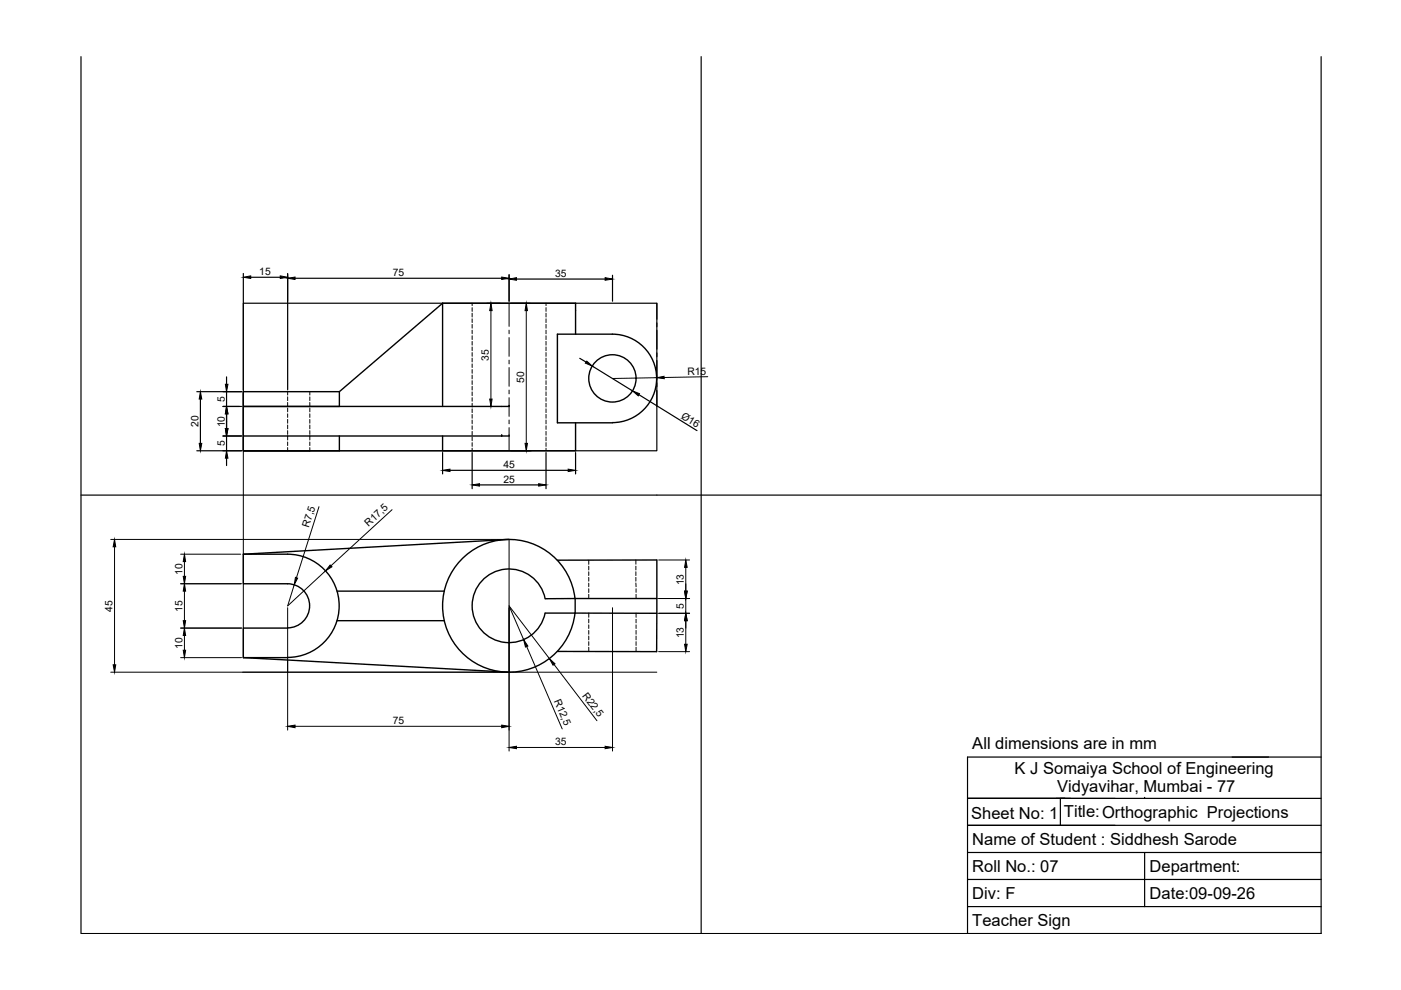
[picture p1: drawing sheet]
<svg xmlns="http://www.w3.org/2000/svg" width="297mm" height="210mm" viewBox="0 0 297 210" stroke-linecap="round" stroke-linejoin="round" font-family="sans-serif">
<!-- layer: 0 -->
<g fill="none" stroke="#000" stroke-width=".25">
<path d="M17.2 12v185.9h262.9v-185.9M148.7 12v185.9M51.6 58v24.7M53.2 58.8h6.2M61 58v24.7M62.6 59h43.8M107.9 58.2v5.7M109.5 59.2h18.8M129.9 58.4v5.5M48 79.9v1.6M51.6 64.3h87.7v31.3h-87.7zM122.9 76l1.4 .8"/>
<path d="M125.6 77.6l8.5 5.3M139.3 64.3v3.4M139.3 68.5v.8M139.3 70v4M139.3 74.8v.8M139.3 76.4v4M41.7 95.6h9.5M41.7 83h9.5M42.5 84.6v9.4M47.3 86.2h3.9M47.3 92.4h3.9M48 83v3.2"/>
<path d="M48 87.7v3.2M48 92.4v3.2M48 97.1v1.6M51.6 95.6h61M51.6 83v12.6M93.8 96v4.5M95.4 99.7h25.1M100.1 96v7.6M115.8 96v7.6M122 96v4.5M135.5 83.7l12.3 7.6M139.3 81.2v.8"/>
<path d="M139.3 82.8v3.4M17.2 105h262.9M101.7 102.8h12.5M205.1 169.3h75M205.1 175h75M223.9 169.3h1.9h-1v5.7M242.7 169.3h.1M280.1 160.5h-75v37.4h75M205.1 180.7h75M205.1 186.5h75M205.1 192.2h75M242.7 180.7v11.5"/>
</g>
<g fill="#000" stroke="#000" stroke-width=".21">
<path d="M51.6 58.8l1.6-.3v.5zM59.4 58.5l1.6 .3-1.6 .2zM61 59l1.6-.3v.6zM106.4 58.7l1.5 .3-1.5 .3zM107.9 59.2l1.6-.3v.5zM128.3 58.9l1.6 .3-1.6 .2zM104.1 64.3l.2 1.6h-.5zM111.6 64.3l.2 1.6h-.5zM124.4 76.6l1.2 1-1.5-.6zM139.3 80.1l1.5-.3v.5zM42.5 83l.3 1.6h-.6zM42.2 94h.6l-.3 1.6z"/>
<path d="M47.8 81.5h.5l-.3 1.5zM48 86.2l.3 1.5h-.5zM47.8 90.9h.5l-.3 1.5zM48 95.6l.3 1.5h-.5zM93.8 99.7l1.6-.2v.5zM103.8 84.6h.5l-.2 1.6zM111.3 94h.5l-.2 1.6zM120.5 99.5l1.5 .2-1.5 .3zM134.1 82.9l1.5 .6-.3 .4zM24.3 114.4l.2 1.5h-.5zM39.1 117.5l.3 1.6h-.6zM70 119.8l.4 .4-1.4 .8z"/>
<path d="M100.1 102.8l1.6-.2v.5zM114.2 102.6l1.6 .2-1.6 .3zM38.8 137.9h.6l-.3 1.5zM39.1 133.2l.3 1.5h-.6zM39.1 123.8l.3 1.5h-.6zM38.8 131.6h.6l-.3 1.6zM38.8 122.2h.6l-.3 1.6zM62.6 122.4l.5 .2-.7 1.4zM111 135.6l.9 1.4-.5 .2zM145.4 118.7l.3 1.6h-.6zM145.1 125.3h.6l-.3 1.6zM145.1 136.6h.6l-.3 1.6z"/>
<path d="M145.4 130l.3 1.6h-.6zM24 141h.5l-.2 1.5zM61 154l1.6-.3v.6zM106.4 153.7l1.5 .3-1.5 .3zM107.9 158.5l1.6-.3v.5zM116.5 139.6l1.2 1.1-.5 .3zM128.3 158.2l1.6 .3-1.6 .2z"/>
</g>
<g fill="none" stroke="#000" stroke-width=".3">
<path d="M93.8 64.3l-21.8 18.7v3.2M93.8 64.3v21.9M93.8 64.3h28.2v6.6M118.2 70.9h11.6a9.4 9.4 0 0 1 9.4 9.3 9.4 9.4 0 0 1-9.4 9.4h-11.6zM51.6 86.2h42.2M51.6 92.4h56.3M72 83h-20.4v12.6h20.4v-3.2M93.8 86.2h14.1M106.4 92.4h.1M107.9 86.2h.1M107.9 92.4h.1M122 89.6v6h-28.2v-3.2"/>
<path d="M51.6 117.5h9.4M51.6 117.5v6.3h9.4M61 117.5a10.9 10.9 0 0 1 10.9 10.9 10.9 10.9 0 0 1-10.9 11M107.9 114.4l-56.3 3.1M118.2 118.8l21.1-.1v11.3M51.6 139.4l56.3 3.1M51.6 139.4h9.4M61 123.8a4.7 4.7 0 0 1 4.6 4.6 4.7 4.7 0 0 1-4.6 4.7M61 133.2h-9.4v6.2M71.5 131.6h22.7M71.5 125.3h22.7M115.6 127a7.8 7.8 0 0 0-12-5.1 7.8 7.8 0 0 0-.1 13 7.8 7.8 0 0 0 12.1-4.9"/>
<path d="M115.6 130h6.3M121.9 126.9a14.1 14.1 0 0 0-21.5-10.4 14.1 14.1 0 0 0 0 23.9 14.1 14.1 0 0 0 21.5-10.4M121.9 126.9h17.4M121.9 130h17.4M121.9 126.9h-6.3M121.9 126.9v3.1M139.3 130l-.1 8.2-21-.1"/>
<circle cx="129.8" cy="80.2" r="5"/>
</g>
<g fill="none" stroke="#000" stroke-width=".21">
<path d="M100.1 64.3v.5M100.1 65.2v.8M100.1 66.4v.8M100.1 67.6v.8M100.1 68.8v.8M100.1 70v.8M100.1 71.2v.8M100.1 72.4v.8M100.1 73.6v.8M100.1 74.7v.9M100.1 75.9v.8M100.1 77.2v.7"/>
<path d="M100.1 78.3v.8M100.1 79.5v.8M103.3 64.3h2.7M104.1 65.9v18.7M107.9 64.3v4.9M107.9 70v.8M107.9 71.6v4M107.9 76.4v.8M107.9 77.9v4M108.3 64.3h4.1M111.6 65.9v28.1M115.8 64.3v.5"/>
<path d="M115.8 65.2v.8M115.8 66.4v.8M115.8 67.6v.8M115.8 68.8v.8M115.8 70v.8M115.8 71.2v.8M115.8 72.4v.8M115.8 73.6v.8M115.8 74.7v.9M115.8 75.9v.8M115.8 77.2v.7M115.8 78.3v.8"/>
<path d="M115.8 79.5v.8M150.1 79.9l-9.3 .1M51.6 95.6v43.8M61 83v.8M61 84.1v.8M61 85.3v.8M61 86.5v.8M61 87.7v.8M61 88.9v.8M61 90.1v.8M61 91.3v.8M61 92.5v.8"/>
<path d="M61 93.7v.8M61 94.9v.7M65.7 83v.8M65.7 84.1v.8M65.7 85.3v.8M65.7 86.5v.8M65.7 87.7v.8M65.7 88.9v.8M65.7 90.1v.8M65.7 91.3v.8M65.7 92.5v.8M65.7 93.7v.8"/>
<path d="M65.7 94.9v.7M100.1 80.7v.8M100.1 81.9v.8M100.1 83.1v.8M100.1 84.3v.8M100.1 85.5v.8M100.1 86.7v.8M100.1 87.9v.8M100.1 89.1v.8M100.1 90.3v.7M100.1 91.5v.8M100.1 92.7v.8"/>
<path d="M100.1 93.8v.8M100.1 95v.6M103.3 86.2h2.7M107.9 86.2h.1M107.9 82.7v.8M107.9 84.3v4M107.9 89.1v.8M107.9 90.7v4.9M108.3 95.6h4.1M115.8 80.7v.8M115.8 81.9v.8M115.8 83.1v.8"/>
<path d="M115.8 84.3v.8M115.8 85.5v.8M115.8 86.7v.8M115.8 87.9v.8M115.8 89.1v.8M115.8 90.3v.7M115.8 91.5v.8M115.8 92.7v.8M115.8 93.8v.8M115.8 95v.6M139.3 80.1l-9.4 .1M23.5 114.4h84.1"/>
<path d="M24.3 115.9v25.1M38.3 117.5h12.7M39.1 119.1v3.1M67.6 107.4l-4.7 15.1M83.1 108.1l-12.9 11.9M107.9 114.4v44.8M124.8 118.8v.9M134.8 118.7v.9M139.6 118.7h6.6M38.3 139.4h12.9M38.3 133.2h12.9M38.3 123.8h12.9"/>
<path d="M39.1 125.3v6.3M39.1 134.7v3.2M61 128.8v26M69 121l-8 7.5 1.4-4.5M111 135.6l-3.1-7.1 8.6 11.1M111.7 137.1l7.5 17.4M124.8 120v.8M124.8 121.2v.8M124.8 122.4v.8M124.8 123.6v.8M124.8 124.8v.8M124.8 126v.9"/>
<path d="M124.8 130v.9M124.8 131.3v.8M124.8 132.5v.8M124.8 133.7v.8M124.8 134.9v.8M124.8 136v.8M124.8 137.2v.9M129.9 128.8v30.4M134.8 123.6l.1 .8M134.8 120v.8M134.8 121.2v.8M134.8 122.4v.8"/>
<path d="M134.9 124.8v.8M134.9 126v.9M134.9 130v.9M134.9 131.3v.8M134.9 132.5v.8M134.9 133.7v.8M134.9 134.9v.8M134.9 136v.8M134.9 137.2v.9M139.6 126.9h6.6M139.6 138.2h6.6M139.6 130h6.6"/>
<path d="M145.4 120.3v5M145.4 126.9v3.1M145.4 131.6v5M23.5 142.5h115.8M62.6 154h43.8M109.5 158.5h18.8M117.5 140.9l9.1 11.9"/>
</g>
<g font-size="3.5">
<text x="206.1" y="158.8">All dimensions are in mm</text>
<text x="215.1" y="164.2">K J Somaiya School of Engineering</text>
<text x="224.1" y="167.9">Vidyavihar, Mumbai - 77</text>
<text x="205.9" y="173.6">Sheet No: 1</text>
<text x="225.6" y="173.3">Title:Orthographic Projections</text>
<text x="206.1" y="179.1">Name of Student : Siddhesh Sarode</text>
<text x="206.1" y="184.8">Roll No.: 07</text>
<text x="243.7" y="184.8">Department:</text>
<text x="206.1" y="190.5">Div: F</text>
<text x="243.7" y="190.5">Date:09-09-26</text>
<text x="206.1" y="196.3">Teacher Sign</text>
</g>
<g font-size="2.2">
<text x="55" y="58.4">15</text>
<text x="83.3" y="58.6">75</text>
<text x="117.7" y="58.7">35</text>
<text x="103.7" y="76.4" transform="rotate(-90 103.7 76.4)">35</text>
<text x="111.2" y="81.1" transform="rotate(-90 111.2 81.1)">50</text>
<text x="145.7" y="79.5" transform="rotate(-1 145.7 79.5)">R15</text>
<text x="47.7" y="85.2" transform="rotate(-90 47.7 85.2)">5</text>
<text x="144.3" y="88.6" transform="rotate(32 144.3 88.6)">Ø16</text>
<text x="42.1" y="90.5" transform="rotate(-90 42.1 90.5)">20</text>
<text x="47.7" y="94.6" transform="rotate(-90 47.7 94.6)">5</text>
<text x="47.7" y="90.6" transform="rotate(-90 47.7 90.6)">10</text>
<text x="106.8" y="99.3">45</text>
<text x="106.8" y="102.4">25</text>
<text x="65.5" y="111.9" transform="rotate(-72 65.5 111.9)">R7,5</text>
<text x="78.1" y="111.7" transform="rotate(-42 78.1 111.7)">R17,5</text>
<text x="38.7" y="121.9" transform="rotate(-90 38.7 121.9)">10</text>
<text x="145" y="124.1" transform="rotate(-90 145 124.1)">13</text>
<text x="23.9" y="129.7" transform="rotate(-90 23.9 129.7)">45</text>
<text x="38.7" y="129.7" transform="rotate(-90 38.7 129.7)">15</text>
<text x="145" y="129.1" transform="rotate(-90 145 129.1)">5</text>
<text x="38.7" y="137.6" transform="rotate(-90 38.7 137.6)">10</text>
<text x="145" y="135.4" transform="rotate(-90 145 135.4)">13</text>
<text x="117.4" y="148.6" transform="rotate(67 117.4 148.6)">R12,5</text>
<text x="123.4" y="147.5" transform="rotate(53 123.4 147.5)">R22,5</text>
<text x="83.3" y="153.6">75</text>
<text x="117.7" y="158.1">35</text>
</g>
</svg>
